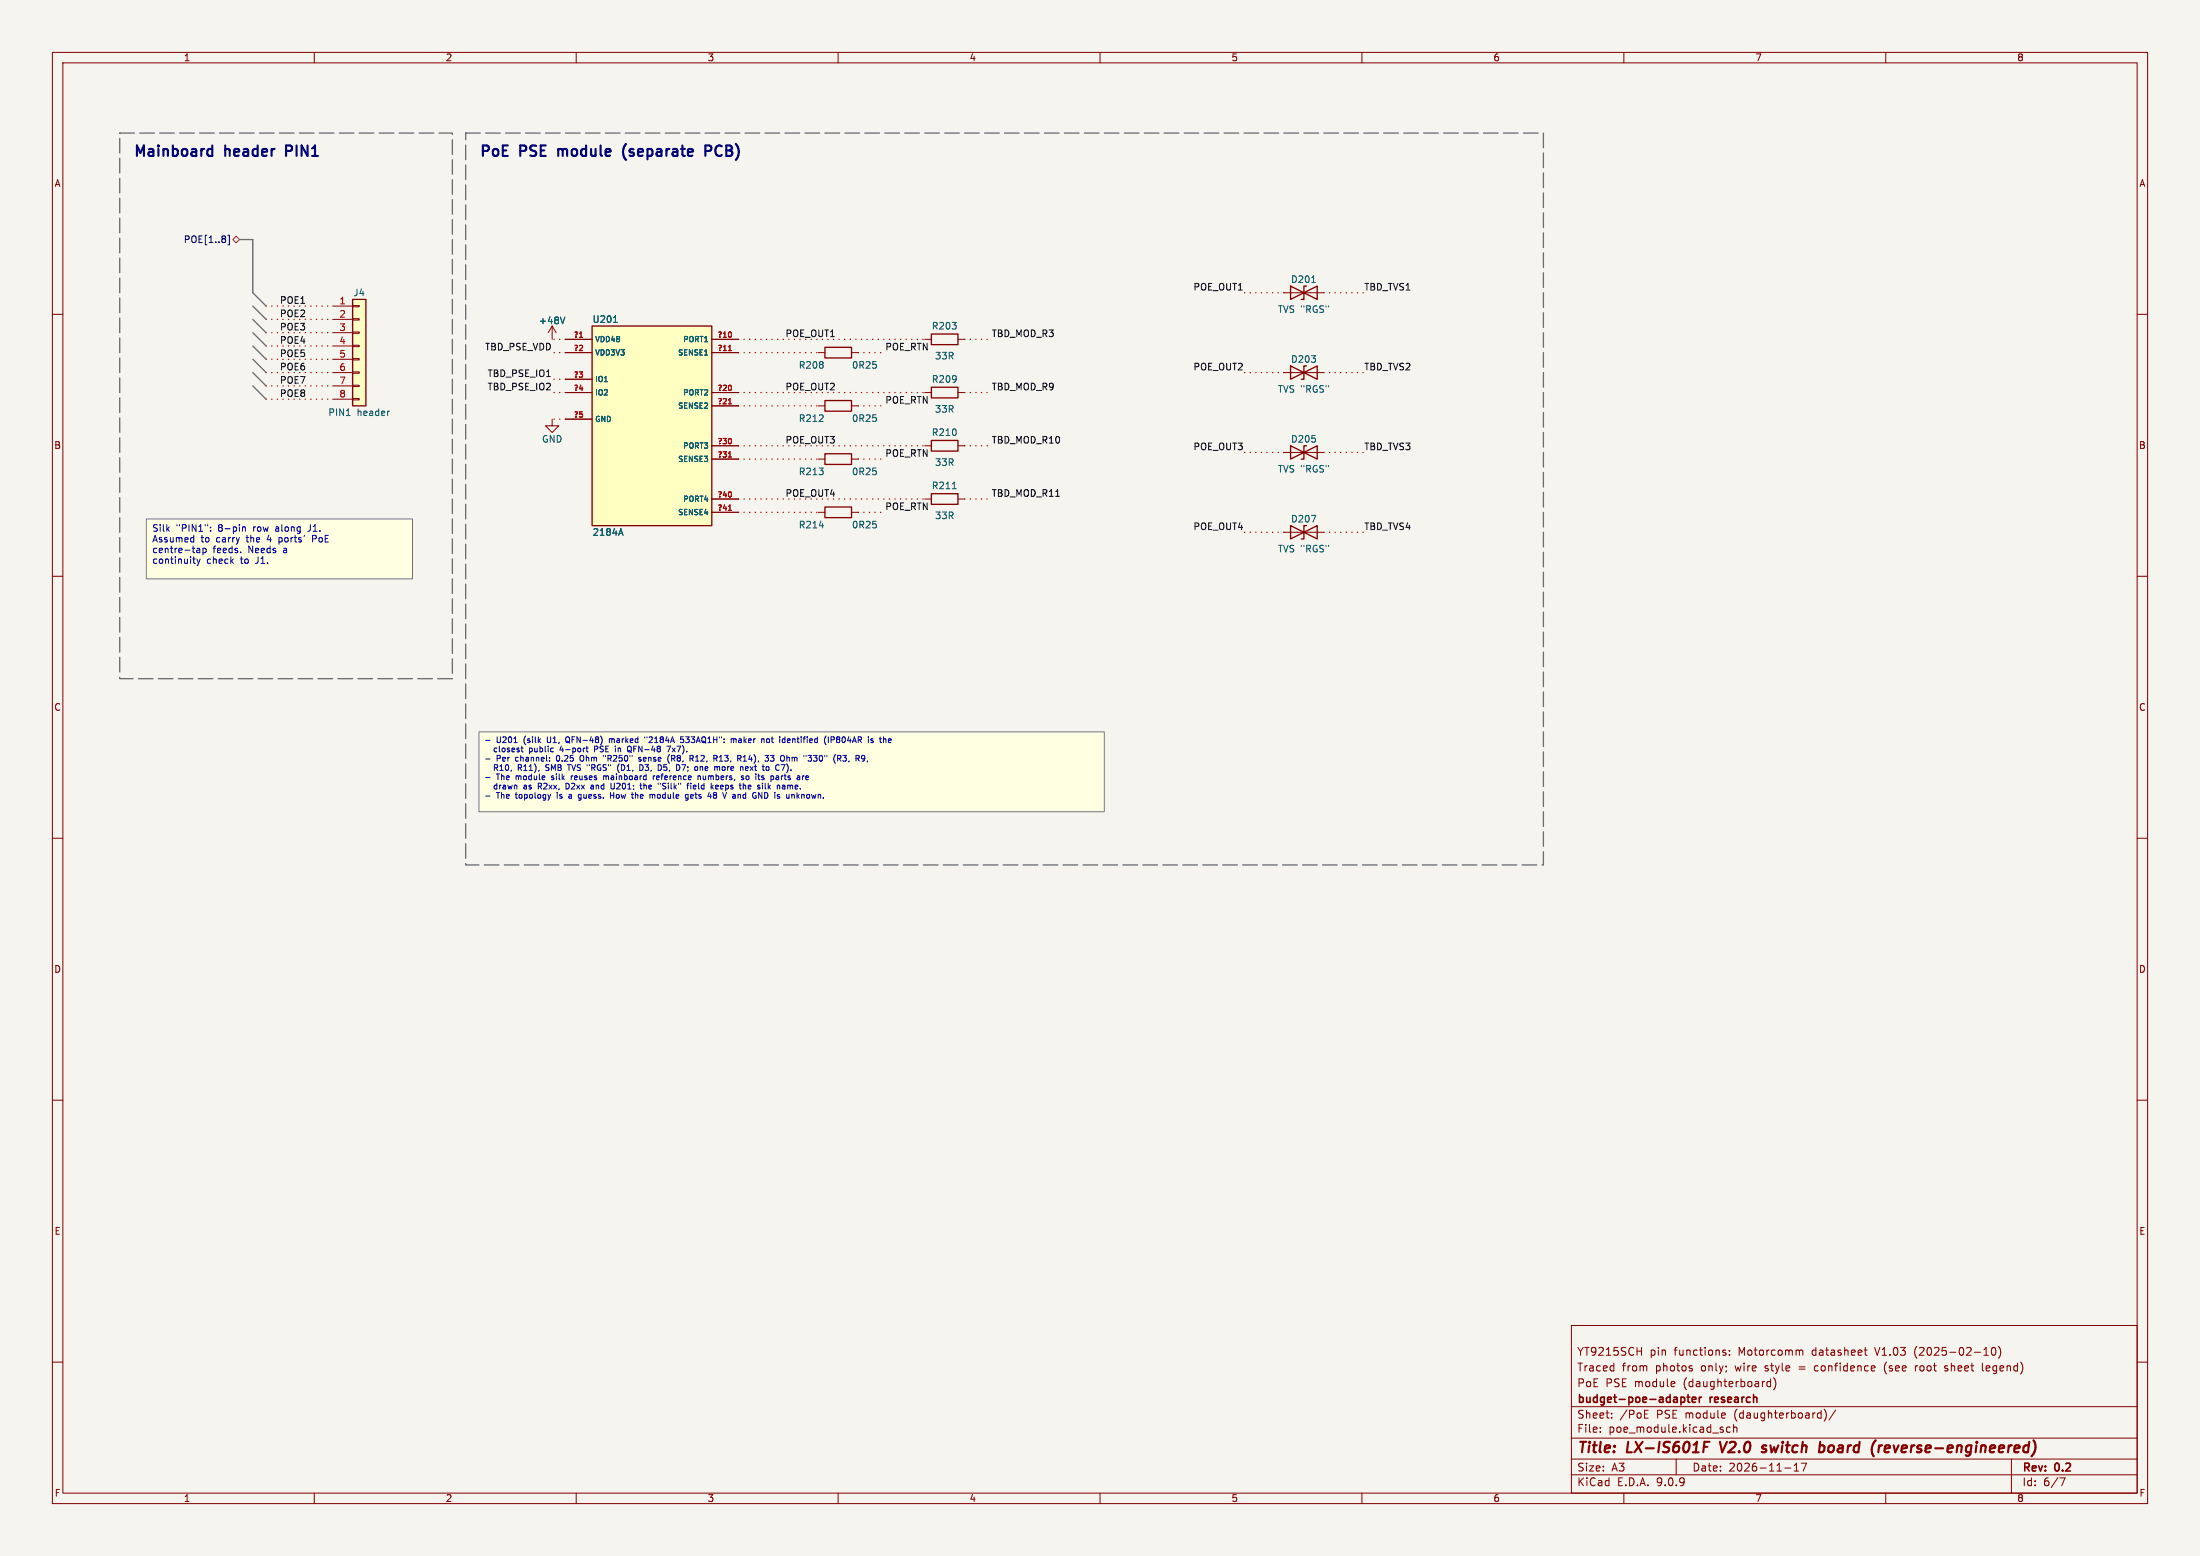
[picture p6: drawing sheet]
(kicad_sch
 (version 20230121)
 (generator eeschema)
 (paper "A3")
 (title_block (title "LX-IS601F V2.0 switch board (reverse-engineered)") (date "2026-11-17") (rev "0.2") (company "budget-poe-adapter research") (comment 1 "PoE PSE module (daughterboard)") (comment 2 "Traced from photos only; wire style = confidence (see root sheet legend)") (comment 3 "YT9215SCH pin functions: Motorcomm datasheet V1.03 (2025-02-10)"))
 (lib_symbols
  (symbol "Connector_Generic:Conn_01x08" (pin_names (offset 1.016) hide) (in_bom yes) (on_board yes) (property "Reference" "J" (at 0 10.16 0) (effects (font (size 1.27 1.27)))) (property "Value" "Conn_01x08" (at 0 -12.7 0) (effects (font (size 1.27 1.27)))) (property "Footprint" "" (at 0 0 0) (effects (font (size 1.27 1.27)) hide)) (property "Datasheet" "~" (at 0 0 0) (effects (font (size 1.27 1.27)) hide)) (property "ki_keywords" "connector" (at 0 0 0) (effects (font (size 1.27 1.27)) hide)) (property "ki_description" "Generic connector, single row, 01x08, script generated (kicad-library-utils/schlib/autogen/connector/)" (at 0 0 0) (effects (font (size 1.27 1.27)) hide)) (property "ki_fp_filters" "Connector*:*_1x??_*" (at 0 0 0) (effects (font (size 1.27 1.27)) hide)) (symbol "Conn_01x08_1_1" (rectangle (start -1.27 -10.033) (end 0 -10.287) (stroke (width 0.1524) (type default)) (fill (type none))) (rectangle (start -1.27 -7.493) (end 0 -7.747) (stroke (width 0.1524) (type default)) (fill (type none))) (rectangle (start -1.27 -4.953) (end 0 -5.207) (stroke (width 0.1524) (type default)) (fill (type none))) (rectangle (start -1.27 -2.413) (end 0 -2.667) (stroke (width 0.1524) (type default)) (fill (type none))) (rectangle (start -1.27 0.127) (end 0 -0.127) (stroke (width 0.1524) (type default)) (fill (type none))) (rectangle (start -1.27 2.667) (end 0 2.413) (stroke (width 0.1524) (type default)) (fill (type none))) (rectangle (start -1.27 5.207) (end 0 4.953) (stroke (width 0.1524) (type default)) (fill (type none))) (rectangle (start -1.27 7.747) (end 0 7.493) (stroke (width 0.1524) (type default)) (fill (type none))) (rectangle (start -1.27 8.89) (end 1.27 -11.43) (stroke (width 0.254) (type default)) (fill (type background))) (pin passive line (at -5.08 7.62 0) (length 3.81) (name "Pin_1" (effects (font (size 1.27 1.27)))) (number "1" (effects (font (size 1.27 1.27))))) (pin passive line (at -5.08 5.08 0) (length 3.81) (name "Pin_2" (effects (font (size 1.27 1.27)))) (number "2" (effects (font (size 1.27 1.27))))) (pin passive line (at -5.08 2.54 0) (length 3.81) (name "Pin_3" (effects (font (size 1.27 1.27)))) (number "3" (effects (font (size 1.27 1.27))))) (pin passive line (at -5.08 0 0) (length 3.81) (name "Pin_4" (effects (font (size 1.27 1.27)))) (number "4" (effects (font (size 1.27 1.27))))) (pin passive line (at -5.08 -2.54 0) (length 3.81) (name "Pin_5" (effects (font (size 1.27 1.27)))) (number "5" (effects (font (size 1.27 1.27))))) (pin passive line (at -5.08 -5.08 0) (length 3.81) (name "Pin_6" (effects (font (size 1.27 1.27)))) (number "6" (effects (font (size 1.27 1.27))))) (pin passive line (at -5.08 -7.62 0) (length 3.81) (name "Pin_7" (effects (font (size 1.27 1.27)))) (number "7" (effects (font (size 1.27 1.27))))) (pin passive line (at -5.08 -10.16 0) (length 3.81) (name "Pin_8" (effects (font (size 1.27 1.27)))) (number "8" (effects (font (size 1.27 1.27)))))))
  (symbol "lxr:PSE_2184A" (in_bom yes) (on_board yes) (property "Reference" "U" (at 0 0 0) (effects (font (size 1.27 1.27)))) (property "Value" "2184A" (at 0 0 0) (effects (font (size 1.27 1.27)))) (property "Footprint" "" (at 0 0 0) (effects (font (size 1.27 1.27)) hide)) (property "Datasheet" "" (at 0 0 0) (effects (font (size 1.27 1.27)) hide)) (property "Note" "Unidentified 4-port PSE (QFN-48, marking 2184A 533AQ1H). Functional pins only." (at 0 0 0) (effects (font (size 1.27 1.27)) hide)) (symbol "PSE_2184A_1_1" (rectangle (start -11.43 19.05) (end 11.43 -19.05) (stroke (width 0.254) (type default)) (fill (type background))) (pin power_in line (at -16.51 16.51 0) (length 5.08) (name "VDD48" (effects (font (size 1.016 1.016)))) (number "?1" (effects (font (size 1.016 1.016))))) (pin power_in line (at -16.51 13.97 0) (length 5.08) (name "VDD3V3" (effects (font (size 1.016 1.016)))) (number "?2" (effects (font (size 1.016 1.016))))) (pin bidirectional line (at -16.51 8.89 0) (length 5.08) (name "IO1" (effects (font (size 1.016 1.016)))) (number "?3" (effects (font (size 1.016 1.016))))) (pin bidirectional line (at -16.51 6.35 0) (length 5.08) (name "IO2" (effects (font (size 1.016 1.016)))) (number "?4" (effects (font (size 1.016 1.016))))) (pin power_in line (at -16.51 1.27 0) (length 5.08) (name "GND" (effects (font (size 1.016 1.016)))) (number "?5" (effects (font (size 1.016 1.016))))) (pin passive line (at 16.51 16.51 180) (length 5.08) (name "PORT1" (effects (font (size 1.016 1.016)))) (number "?10" (effects (font (size 1.016 1.016))))) (pin passive line (at 16.51 13.97 180) (length 5.08) (name "SENSE1" (effects (font (size 1.016 1.016)))) (number "?11" (effects (font (size 1.016 1.016))))) (pin passive line (at 16.51 6.35 180) (length 5.08) (name "PORT2" (effects (font (size 1.016 1.016)))) (number "?20" (effects (font (size 1.016 1.016))))) (pin passive line (at 16.51 3.81 180) (length 5.08) (name "SENSE2" (effects (font (size 1.016 1.016)))) (number "?21" (effects (font (size 1.016 1.016))))) (pin passive line (at 16.51 -3.81 180) (length 5.08) (name "PORT3" (effects (font (size 1.016 1.016)))) (number "?30" (effects (font (size 1.016 1.016))))) (pin passive line (at 16.51 -6.35 180) (length 5.08) (name "SENSE3" (effects (font (size 1.016 1.016)))) (number "?31" (effects (font (size 1.016 1.016))))) (pin passive line (at 16.51 -13.97 180) (length 5.08) (name "PORT4" (effects (font (size 1.016 1.016)))) (number "?40" (effects (font (size 1.016 1.016))))) (pin passive line (at 16.51 -16.51 180) (length 5.08) (name "SENSE4" (effects (font (size 1.016 1.016)))) (number "?41" (effects (font (size 1.016 1.016)))))))
  (symbol "power:+48V" (power) (pin_names (offset 0)) (in_bom yes) (on_board yes) (property "Reference" "#PWR" (at 0 -3.81 0) (effects (font (size 1.27 1.27)) hide)) (property "Value" "+48V" (at 0 3.556 0) (effects (font (size 1.27 1.27)))) (property "Footprint" "" (at 0 0 0) (effects (font (size 1.27 1.27)) hide)) (property "Datasheet" "" (at 0 0 0) (effects (font (size 1.27 1.27)) hide)) (property "ki_keywords" "global power" (at 0 0 0) (effects (font (size 1.27 1.27)) hide)) (property "ki_description" "Power symbol creates a global label with name \"+48V\"" (at 0 0 0) (effects (font (size 1.27 1.27)) hide)) (symbol "+48V_0_1" (polyline (pts (xy -0.762 1.27) (xy 0 2.54)) (stroke (width 0) (type default)) (fill (type none))) (polyline (pts (xy 0 0) (xy 0 2.54)) (stroke (width 0) (type default)) (fill (type none))) (polyline (pts (xy 0 2.54) (xy 0.762 1.27)) (stroke (width 0) (type default)) (fill (type none)))) (symbol "+48V_1_1" (pin power_in line (at 0 0 90) (length 0) hide (name "+48V" (effects (font (size 1.27 1.27)))) (number "1" (effects (font (size 1.27 1.27)))))))
  (symbol "power:GND" (power) (pin_names (offset 0)) (in_bom yes) (on_board yes) (property "Reference" "#PWR" (at 0 -6.35 0) (effects (font (size 1.27 1.27)) hide)) (property "Value" "GND" (at 0 -3.81 0) (effects (font (size 1.27 1.27)))) (property "Footprint" "" (at 0 0 0) (effects (font (size 1.27 1.27)) hide)) (property "Datasheet" "" (at 0 0 0) (effects (font (size 1.27 1.27)) hide)) (property "ki_keywords" "global power" (at 0 0 0) (effects (font (size 1.27 1.27)) hide)) (property "ki_description" "Power symbol creates a global label with name \"GND\" , ground" (at 0 0 0) (effects (font (size 1.27 1.27)) hide)) (symbol "GND_0_1" (polyline (pts (xy 0 0) (xy 0 -1.27) (xy 1.27 -1.27) (xy 0 -2.54) (xy -1.27 -1.27) (xy 0 -1.27)) (stroke (width 0) (type default)) (fill (type none)))) (symbol "GND_1_1" (pin power_in line (at 0 0 270) (length 0) hide (name "GND" (effects (font (size 1.27 1.27)))) (number "1" (effects (font (size 1.27 1.27)))))))
  (symbol "Device:R" (pin_numbers hide) (pin_names (offset 0)) (in_bom yes) (on_board yes) (property "Reference" "R" (at 2.032 0 90) (effects (font (size 1.27 1.27)))) (property "Value" "R" (at 0 0 90) (effects (font (size 1.27 1.27)))) (property "Footprint" "" (at -1.778 0 90) (effects (font (size 1.27 1.27)) hide)) (property "Datasheet" "~" (at 0 0 0) (effects (font (size 1.27 1.27)) hide)) (property "ki_keywords" "R res resistor" (at 0 0 0) (effects (font (size 1.27 1.27)) hide)) (property "ki_description" "Resistor" (at 0 0 0) (effects (font (size 1.27 1.27)) hide)) (property "ki_fp_filters" "R_*" (at 0 0 0) (effects (font (size 1.27 1.27)) hide)) (symbol "R_0_1" (rectangle (start -1.016 -2.54) (end 1.016 2.54) (stroke (width 0.254) (type default)) (fill (type none)))) (symbol "R_1_1" (pin passive line (at 0 3.81 270) (length 1.27) (name "~" (effects (font (size 1.27 1.27)))) (number "1" (effects (font (size 1.27 1.27))))) (pin passive line (at 0 -3.81 90) (length 1.27) (name "~" (effects (font (size 1.27 1.27)))) (number "2" (effects (font (size 1.27 1.27)))))))
  (symbol "Device:D_TVS" (pin_numbers hide) (pin_names (offset 1.016) hide) (in_bom yes) (on_board yes) (property "Reference" "D" (at 0 2.54 0) (effects (font (size 1.27 1.27)))) (property "Value" "D_TVS" (at 0 -2.54 0) (effects (font (size 1.27 1.27)))) (property "Footprint" "" (at 0 0 0) (effects (font (size 1.27 1.27)) hide)) (property "Datasheet" "~" (at 0 0 0) (effects (font (size 1.27 1.27)) hide)) (property "ki_keywords" "diode TVS thyrector" (at 0 0 0) (effects (font (size 1.27 1.27)) hide)) (property "ki_description" "Bidirectional transient-voltage-suppression diode" (at 0 0 0) (effects (font (size 1.27 1.27)) hide)) (property "ki_fp_filters" "TO-???* *_Diode_* *SingleDiode* D_*" (at 0 0 0) (effects (font (size 1.27 1.27)) hide)) (symbol "D_TVS_0_1" (polyline (pts (xy 1.27 0) (xy -1.27 0)) (stroke (width 0) (type default)) (fill (type none))) (polyline (pts (xy 0.508 1.27) (xy 0 1.27) (xy 0 -1.27) (xy -0.508 -1.27)) (stroke (width 0.254) (type default)) (fill (type none))) (polyline (pts (xy -2.54 1.27) (xy -2.54 -1.27) (xy 2.54 1.27) (xy 2.54 -1.27) (xy -2.54 1.27)) (stroke (width 0.254) (type default)) (fill (type none)))) (symbol "D_TVS_1_1" (pin passive line (at -3.81 0 0) (length 2.54) (name "A1" (effects (font (size 1.27 1.27)))) (number "1" (effects (font (size 1.27 1.27))))) (pin passive line (at 3.81 0 180) (length 2.54) (name "A2" (effects (font (size 1.27 1.27)))) (number "2" (effects (font (size 1.27 1.27))))))))
 (bus (pts (xy 45.72 45.72) (xy 48.26 45.72)) (stroke (width 0.254) (type solid) (color 110 110 110 1)))
 (bus (pts (xy 48.26 45.72) (xy 48.26 73.66)) (stroke (width 0.254) (type solid) (color 110 110 110 1)))
 (wire (pts (xy 50.8 58.42) (xy 63.5 58.42)) (stroke (width 0.254) (type dot) (color 200 0 0 1)))
 (wire (pts (xy 50.8 60.96) (xy 63.5 60.96)) (stroke (width 0.254) (type dot) (color 200 0 0 1)))
 (wire (pts (xy 50.8 63.5) (xy 63.5 63.5)) (stroke (width 0.254) (type dot) (color 200 0 0 1)))
 (wire (pts (xy 50.8 66.04) (xy 63.5 66.04)) (stroke (width 0.254) (type dot) (color 200 0 0 1)))
 (wire (pts (xy 50.8 68.58) (xy 63.5 68.58)) (stroke (width 0.254) (type dot) (color 200 0 0 1)))
 (wire (pts (xy 50.8 71.12) (xy 63.5 71.12)) (stroke (width 0.254) (type dot) (color 200 0 0 1)))
 (wire (pts (xy 50.8 73.66) (xy 63.5 73.66)) (stroke (width 0.254) (type dot) (color 200 0 0 1)))
 (wire (pts (xy 50.8 76.2) (xy 63.5 76.2)) (stroke (width 0.254) (type dot) (color 200 0 0 1)))
 (wire (pts (xy 107.95 64.77) (xy 105.41 64.77)) (stroke (width 0.254) (type dot) (color 200 0 0 1)))
 (wire (pts (xy 107.95 67.31) (xy 105.41 67.31)) (stroke (width 0.254) (type dot) (color 200 0 0 1)))
 (wire (pts (xy 107.95 72.39) (xy 105.41 72.39)) (stroke (width 0.254) (type dot) (color 200 0 0 1)))
 (wire (pts (xy 107.95 74.93) (xy 105.41 74.93)) (stroke (width 0.254) (type dot) (color 200 0 0 1)))
 (wire (pts (xy 107.95 80.01) (xy 105.41 80.01)) (stroke (width 0.254) (type dot) (color 200 0 0 1)))
 (wire (pts (xy 140.97 64.77) (xy 176.53 64.77)) (stroke (width 0.254) (type dot) (color 200 0 0 1)))
 (wire (pts (xy 184.15 64.77) (xy 189.23 64.77)) (stroke (width 0.254) (type dot) (color 200 0 0 1)))
 (wire (pts (xy 140.97 67.31) (xy 156.21 67.31)) (stroke (width 0.254) (type dot) (color 200 0 0 1)))
 (wire (pts (xy 163.83 67.31) (xy 168.91 67.31)) (stroke (width 0.254) (type dot) (color 200 0 0 1)))
 (wire (pts (xy 245.11 55.88) (xy 237.49 55.88)) (stroke (width 0.254) (type dot) (color 200 0 0 1)))
 (wire (pts (xy 252.73 55.88) (xy 260.35 55.88)) (stroke (width 0.254) (type dot) (color 200 0 0 1)))
 (wire (pts (xy 140.97 74.93) (xy 176.53 74.93)) (stroke (width 0.254) (type dot) (color 200 0 0 1)))
 (wire (pts (xy 184.15 74.93) (xy 189.23 74.93)) (stroke (width 0.254) (type dot) (color 200 0 0 1)))
 (wire (pts (xy 140.97 77.47) (xy 156.21 77.47)) (stroke (width 0.254) (type dot) (color 200 0 0 1)))
 (wire (pts (xy 163.83 77.47) (xy 168.91 77.47)) (stroke (width 0.254) (type dot) (color 200 0 0 1)))
 (wire (pts (xy 245.11 71.12) (xy 237.49 71.12)) (stroke (width 0.254) (type dot) (color 200 0 0 1)))
 (wire (pts (xy 252.73 71.12) (xy 260.35 71.12)) (stroke (width 0.254) (type dot) (color 200 0 0 1)))
 (wire (pts (xy 140.97 85.09) (xy 176.53 85.09)) (stroke (width 0.254) (type dot) (color 200 0 0 1)))
 (wire (pts (xy 184.15 85.09) (xy 189.23 85.09)) (stroke (width 0.254) (type dot) (color 200 0 0 1)))
 (wire (pts (xy 140.97 87.63) (xy 156.21 87.63)) (stroke (width 0.254) (type dot) (color 200 0 0 1)))
 (wire (pts (xy 163.83 87.63) (xy 168.91 87.63)) (stroke (width 0.254) (type dot) (color 200 0 0 1)))
 (wire (pts (xy 245.11 86.36) (xy 237.49 86.36)) (stroke (width 0.254) (type dot) (color 200 0 0 1)))
 (wire (pts (xy 252.73 86.36) (xy 260.35 86.36)) (stroke (width 0.254) (type dot) (color 200 0 0 1)))
 (wire (pts (xy 140.97 95.25) (xy 176.53 95.25)) (stroke (width 0.254) (type dot) (color 200 0 0 1)))
 (wire (pts (xy 184.15 95.25) (xy 189.23 95.25)) (stroke (width 0.254) (type dot) (color 200 0 0 1)))
 (wire (pts (xy 140.97 97.79) (xy 156.21 97.79)) (stroke (width 0.254) (type dot) (color 200 0 0 1)))
 (wire (pts (xy 163.83 97.79) (xy 168.91 97.79)) (stroke (width 0.254) (type dot) (color 200 0 0 1)))
 (wire (pts (xy 245.11 101.6) (xy 237.49 101.6)) (stroke (width 0.254) (type dot) (color 200 0 0 1)))
 (wire (pts (xy 252.73 101.6) (xy 260.35 101.6)) (stroke (width 0.254) (type dot) (color 200 0 0 1)))
 (rectangle (start 22.86 25.4) (end 86.36 129.54) (stroke (width 0.254) (type dash) (color 110 110 110 1)) (fill (type none)))
 (text "Mainboard header PIN1" (at 25.4 27.94 0) (effects (font (size 2 2) bold (color 0 0 132 1)) (justify left top)))
 (hierarchical_label "POE[1..8]" (shape bidirectional) (at 45.72 45.72 180) (fields_autoplaced) (effects (font (size 1.27 1.27)) (justify right)))
 (bus_entry (at 48.26 55.88) (size 2.54 2.54) (stroke (width 0.254) (type solid) (color 110 110 110 1)))
 (label "POE1" (at 53.34 58.42 0) (fields_autoplaced) (effects (font (size 1.27 1.27)) (justify left bottom)))
 (bus_entry (at 48.26 58.42) (size 2.54 2.54) (stroke (width 0.254) (type solid) (color 110 110 110 1)))
 (label "POE2" (at 53.34 60.96 0) (fields_autoplaced) (effects (font (size 1.27 1.27)) (justify left bottom)))
 (bus_entry (at 48.26 60.96) (size 2.54 2.54) (stroke (width 0.254) (type solid) (color 110 110 110 1)))
 (label "POE3" (at 53.34 63.5 0) (fields_autoplaced) (effects (font (size 1.27 1.27)) (justify left bottom)))
 (bus_entry (at 48.26 63.5) (size 2.54 2.54) (stroke (width 0.254) (type solid) (color 110 110 110 1)))
 (label "POE4" (at 53.34 66.04 0) (fields_autoplaced) (effects (font (size 1.27 1.27)) (justify left bottom)))
 (bus_entry (at 48.26 66.04) (size 2.54 2.54) (stroke (width 0.254) (type solid) (color 110 110 110 1)))
 (label "POE5" (at 53.34 68.58 0) (fields_autoplaced) (effects (font (size 1.27 1.27)) (justify left bottom)))
 (bus_entry (at 48.26 68.58) (size 2.54 2.54) (stroke (width 0.254) (type solid) (color 110 110 110 1)))
 (label "POE6" (at 53.34 71.12 0) (fields_autoplaced) (effects (font (size 1.27 1.27)) (justify left bottom)))
 (bus_entry (at 48.26 71.12) (size 2.54 2.54) (stroke (width 0.254) (type solid) (color 110 110 110 1)))
 (label "POE7" (at 53.34 73.66 0) (fields_autoplaced) (effects (font (size 1.27 1.27)) (justify left bottom)))
 (bus_entry (at 48.26 73.66) (size 2.54 2.54) (stroke (width 0.254) (type solid) (color 110 110 110 1)))
 (label "POE8" (at 53.34 76.2 0) (fields_autoplaced) (effects (font (size 1.27 1.27)) (justify left bottom)))
 (text_box "Silk \"PIN1\": 8-pin row along J1.\nAssumed to carry the 4 ports' PoE\ncentre-tap feeds. Needs a\ncontinuity check to J1." (at 27.94 99.06 0) (size 50.8 11.43) (stroke (width 0.1524) (type solid) (color 120 120 120 1)) (fill (type color) (color 255 255 225 1)) (effects (font (size 1.27 1.27)) (justify left top)))
 (rectangle (start 88.9 25.4) (end 294.64 165.1) (stroke (width 0.254) (type dash) (color 110 110 110 1)) (fill (type none)))
 (text "PoE PSE module (separate PCB)" (at 91.44 27.94 0) (effects (font (size 2 2) bold (color 0 0 132 1)) (justify left top)))
 (label "TBD_PSE_VDD" (at 105.41 67.31 180) (fields_autoplaced) (effects (font (size 1.27 1.27)) (justify right bottom)))
 (label "TBD_PSE_IO1" (at 105.41 72.39 180) (fields_autoplaced) (effects (font (size 1.27 1.27)) (justify right bottom)))
 (label "TBD_PSE_IO2" (at 105.41 74.93 180) (fields_autoplaced) (effects (font (size 1.27 1.27)) (justify right bottom)))
 (label "POE_OUT1" (at 149.86 64.77 0) (fields_autoplaced) (effects (font (size 1.27 1.27)) (justify left bottom)))
 (label "TBD_MOD_R3" (at 189.23 64.77 0) (fields_autoplaced) (effects (font (size 1.27 1.27)) (justify left bottom)))
 (label "POE_RTN" (at 168.91 67.31 0) (fields_autoplaced) (effects (font (size 1.27 1.27)) (justify left bottom)))
 (label "POE_OUT1" (at 237.49 55.88 180) (fields_autoplaced) (effects (font (size 1.27 1.27)) (justify right bottom)))
 (label "TBD_TVS1" (at 260.35 55.88 0) (fields_autoplaced) (effects (font (size 1.27 1.27)) (justify left bottom)))
 (label "POE_OUT2" (at 149.86 74.93 0) (fields_autoplaced) (effects (font (size 1.27 1.27)) (justify left bottom)))
 (label "TBD_MOD_R9" (at 189.23 74.93 0) (fields_autoplaced) (effects (font (size 1.27 1.27)) (justify left bottom)))
 (label "POE_RTN" (at 168.91 77.47 0) (fields_autoplaced) (effects (font (size 1.27 1.27)) (justify left bottom)))
 (label "POE_OUT2" (at 237.49 71.12 180) (fields_autoplaced) (effects (font (size 1.27 1.27)) (justify right bottom)))
 (label "TBD_TVS2" (at 260.35 71.12 0) (fields_autoplaced) (effects (font (size 1.27 1.27)) (justify left bottom)))
 (label "POE_OUT3" (at 149.86 85.09 0) (fields_autoplaced) (effects (font (size 1.27 1.27)) (justify left bottom)))
 (label "TBD_MOD_R10" (at 189.23 85.09 0) (fields_autoplaced) (effects (font (size 1.27 1.27)) (justify left bottom)))
 (label "POE_RTN" (at 168.91 87.63 0) (fields_autoplaced) (effects (font (size 1.27 1.27)) (justify left bottom)))
 (label "POE_OUT3" (at 237.49 86.36 180) (fields_autoplaced) (effects (font (size 1.27 1.27)) (justify right bottom)))
 (label "TBD_TVS3" (at 260.35 86.36 0) (fields_autoplaced) (effects (font (size 1.27 1.27)) (justify left bottom)))
 (label "POE_OUT4" (at 149.86 95.25 0) (fields_autoplaced) (effects (font (size 1.27 1.27)) (justify left bottom)))
 (label "TBD_MOD_R11" (at 189.23 95.25 0) (fields_autoplaced) (effects (font (size 1.27 1.27)) (justify left bottom)))
 (label "POE_RTN" (at 168.91 97.79 0) (fields_autoplaced) (effects (font (size 1.27 1.27)) (justify left bottom)))
 (label "POE_OUT4" (at 237.49 101.6 180) (fields_autoplaced) (effects (font (size 1.27 1.27)) (justify right bottom)))
 (label "TBD_TVS4" (at 260.35 101.6 0) (fields_autoplaced) (effects (font (size 1.27 1.27)) (justify left bottom)))
 (text_box "- U201 (silk U1, QFN-48) marked \"2184A 533AQ1H\": maker not identified (IP804AR is the\n  closest public 4-port PSE in QFN-48 7x7).\n- Per channel: 0.25 Ohm \"R250\" sense (R8, R12, R13, R14), 33 Ohm \"330\" (R3, R9,\n  R10, R11), SMB TVS \"RGS\" (D1, D3, D5, D7; one more next to C7).\n- The module silk reuses mainboard reference numbers, so its parts are\n  drawn as R2xx, D2xx and U201; the \"Silk\" field keeps the silk name.\n- The topology is a guess. How the module gets 48 V and GND is unknown." (at 91.44 139.7 0) (size 119.38 15.24) (stroke (width 0.1524) (type solid) (color 120 120 120 1)) (fill (type color) (color 255 255 225 1)) (effects (font (size 1.1 1.1)) (justify left top)))
 (symbol (lib_id "Connector_Generic:Conn_01x08") (at 68.58 66.04 0) (unit 1) (in_bom yes) (on_board yes) (dnp no) (property "Reference" "J4" (at 68.58 55.88 0) (effects (font (size 1.27 1.27)))) (property "Value" "PIN1 header" (at 68.58 78.74 0) (effects (font (size 1.27 1.27)))) (property "Footprint" "" (at 68.58 66.04 0) (effects (font (size 1.27 1.27)) hide)) (property "Datasheet" "" (at 68.58 66.04 0) (effects (font (size 1.27 1.27)) hide)) (property "Silk" "PIN1" (at 68.58 66.04 0) (effects (font (size 1.27 1.27)) hide)) (pin "1") (pin "2") (pin "3") (pin "4") (pin "5") (pin "6") (pin "7") (pin "8"))
 (symbol (lib_id "lxr:PSE_2184A") (at 124.46 81.28 0) (unit 1) (in_bom yes) (on_board yes) (dnp no) (property "Reference" "U201" (at 113.03 60.96 0) (effects (font (size 1.27 1.27)) (justify left))) (property "Value" "2184A" (at 113.03 101.6 0) (effects (font (size 1.27 1.27)) (justify left))) (property "Footprint" "" (at 124.46 81.28 0) (effects (font (size 1.27 1.27)) hide)) (property "Datasheet" "" (at 124.46 81.28 0) (effects (font (size 1.27 1.27)) hide)) (property "Silk" "U1 (module)" (at 124.46 81.28 0) (effects (font (size 1.27 1.27)) hide)) (pin "?1") (pin "?10") (pin "?11") (pin "?2") (pin "?20") (pin "?21") (pin "?3") (pin "?30") (pin "?31") (pin "?4") (pin "?40") (pin "?41") (pin "?5"))
 (symbol (lib_id "power:+48V") (at 105.41 64.77 0) (unit 1) (in_bom no) (on_board yes) (dnp no) (property "Reference" "#PWR001" (at 105.41 64.77 0) (effects (font (size 1.27 1.27)) hide)) (property "Value" "+48V" (at 105.41 61.214 0) (effects (font (size 1.27 1.27)))) (property "Footprint" "" (at 105.41 64.77 0) (effects (font (size 1.27 1.27)) hide)) (property "Datasheet" "" (at 105.41 64.77 0) (effects (font (size 1.27 1.27)) hide)) (pin "1"))
 (symbol (lib_id "power:GND") (at 105.41 80.01 0) (unit 1) (in_bom no) (on_board yes) (dnp no) (property "Reference" "#PWR002" (at 105.41 80.01 0) (effects (font (size 1.27 1.27)) hide)) (property "Value" "GND" (at 105.41 83.82 0) (effects (font (size 1.27 1.27)))) (property "Footprint" "" (at 105.41 80.01 0) (effects (font (size 1.27 1.27)) hide)) (property "Datasheet" "" (at 105.41 80.01 0) (effects (font (size 1.27 1.27)) hide)) (pin "1"))
 (symbol (lib_id "Device:R") (at 180.34 64.77 90) (unit 1) (in_bom yes) (on_board yes) (dnp no) (property "Reference" "R203" (at 180.34 62.23 90) (effects (font (size 1.27 1.27)))) (property "Value" "33R" (at 180.34 67.945 90) (effects (font (size 1.27 1.27)))) (property "Footprint" "" (at 180.34 64.77 0) (effects (font (size 1.27 1.27)) hide)) (property "Datasheet" "" (at 180.34 64.77 0) (effects (font (size 1.27 1.27)) hide)) (property "Silk" "R3 (module)" (at 180.34 64.77 0) (effects (font (size 1.27 1.27)) hide)) (pin "1") (pin "2"))
 (symbol (lib_id "Device:R") (at 160.02 67.31 90) (unit 1) (in_bom yes) (on_board yes) (dnp no) (property "Reference" "R208" (at 154.94 69.71 90) (effects (font (size 1.27 1.27)))) (property "Value" "0R25" (at 165.1 69.71 90) (effects (font (size 1.27 1.27)))) (property "Footprint" "" (at 160.02 67.31 0) (effects (font (size 1.27 1.27)) hide)) (property "Datasheet" "" (at 160.02 67.31 0) (effects (font (size 1.27 1.27)) hide)) (property "Silk" "R8 (module)" (at 160.02 67.31 0) (effects (font (size 1.27 1.27)) hide)) (pin "1") (pin "2"))
 (symbol (lib_id "Device:D_TVS") (at 248.92 55.88 0) (unit 1) (in_bom yes) (on_board yes) (dnp no) (property "Reference" "D201" (at 248.92 53.34 0) (effects (font (size 1.27 1.27)))) (property "Value" "TVS \"RGS\"" (at 248.92 59.055 0) (effects (font (size 1.27 1.27)))) (property "Footprint" "" (at 248.92 55.88 0) (effects (font (size 1.27 1.27)) hide)) (property "Datasheet" "" (at 248.92 55.88 0) (effects (font (size 1.27 1.27)) hide)) (property "Silk" "D1 (module)" (at 248.92 55.88 0) (effects (font (size 1.27 1.27)) hide)) (pin "1") (pin "2"))
 (symbol (lib_id "Device:R") (at 180.34 74.93 90) (unit 1) (in_bom yes) (on_board yes) (dnp no) (property "Reference" "R209" (at 180.34 72.39 90) (effects (font (size 1.27 1.27)))) (property "Value" "33R" (at 180.34 78.105 90) (effects (font (size 1.27 1.27)))) (property "Footprint" "" (at 180.34 74.93 0) (effects (font (size 1.27 1.27)) hide)) (property "Datasheet" "" (at 180.34 74.93 0) (effects (font (size 1.27 1.27)) hide)) (property "Silk" "R9 (module)" (at 180.34 74.93 0) (effects (font (size 1.27 1.27)) hide)) (pin "1") (pin "2"))
 (symbol (lib_id "Device:R") (at 160.02 77.47 90) (unit 1) (in_bom yes) (on_board yes) (dnp no) (property "Reference" "R212" (at 154.94 79.87 90) (effects (font (size 1.27 1.27)))) (property "Value" "0R25" (at 165.1 79.87 90) (effects (font (size 1.27 1.27)))) (property "Footprint" "" (at 160.02 77.47 0) (effects (font (size 1.27 1.27)) hide)) (property "Datasheet" "" (at 160.02 77.47 0) (effects (font (size 1.27 1.27)) hide)) (property "Silk" "R12 (module)" (at 160.02 77.47 0) (effects (font (size 1.27 1.27)) hide)) (pin "1") (pin "2"))
 (symbol (lib_id "Device:D_TVS") (at 248.92 71.12 0) (unit 1) (in_bom yes) (on_board yes) (dnp no) (property "Reference" "D203" (at 248.92 68.58 0) (effects (font (size 1.27 1.27)))) (property "Value" "TVS \"RGS\"" (at 248.92 74.295 0) (effects (font (size 1.27 1.27)))) (property "Footprint" "" (at 248.92 71.12 0) (effects (font (size 1.27 1.27)) hide)) (property "Datasheet" "" (at 248.92 71.12 0) (effects (font (size 1.27 1.27)) hide)) (property "Silk" "D3 (module)" (at 248.92 71.12 0) (effects (font (size 1.27 1.27)) hide)) (pin "1") (pin "2"))
 (symbol (lib_id "Device:R") (at 180.34 85.09 90) (unit 1) (in_bom yes) (on_board yes) (dnp no) (property "Reference" "R210" (at 180.34 82.55 90) (effects (font (size 1.27 1.27)))) (property "Value" "33R" (at 180.34 88.265 90) (effects (font (size 1.27 1.27)))) (property "Footprint" "" (at 180.34 85.09 0) (effects (font (size 1.27 1.27)) hide)) (property "Datasheet" "" (at 180.34 85.09 0) (effects (font (size 1.27 1.27)) hide)) (property "Silk" "R10 (module)" (at 180.34 85.09 0) (effects (font (size 1.27 1.27)) hide)) (pin "1") (pin "2"))
 (symbol (lib_id "Device:R") (at 160.02 87.63 90) (unit 1) (in_bom yes) (on_board yes) (dnp no) (property "Reference" "R213" (at 154.94 90.03 90) (effects (font (size 1.27 1.27)))) (property "Value" "0R25" (at 165.1 90.03 90) (effects (font (size 1.27 1.27)))) (property "Footprint" "" (at 160.02 87.63 0) (effects (font (size 1.27 1.27)) hide)) (property "Datasheet" "" (at 160.02 87.63 0) (effects (font (size 1.27 1.27)) hide)) (property "Silk" "R13 (module)" (at 160.02 87.63 0) (effects (font (size 1.27 1.27)) hide)) (pin "1") (pin "2"))
 (symbol (lib_id "Device:D_TVS") (at 248.92 86.36 0) (unit 1) (in_bom yes) (on_board yes) (dnp no) (property "Reference" "D205" (at 248.92 83.82 0) (effects (font (size 1.27 1.27)))) (property "Value" "TVS \"RGS\"" (at 248.92 89.535 0) (effects (font (size 1.27 1.27)))) (property "Footprint" "" (at 248.92 86.36 0) (effects (font (size 1.27 1.27)) hide)) (property "Datasheet" "" (at 248.92 86.36 0) (effects (font (size 1.27 1.27)) hide)) (property "Silk" "D5 (module)" (at 248.92 86.36 0) (effects (font (size 1.27 1.27)) hide)) (pin "1") (pin "2"))
 (symbol (lib_id "Device:R") (at 180.34 95.25 90) (unit 1) (in_bom yes) (on_board yes) (dnp no) (property "Reference" "R211" (at 180.34 92.71 90) (effects (font (size 1.27 1.27)))) (property "Value" "33R" (at 180.34 98.425 90) (effects (font (size 1.27 1.27)))) (property "Footprint" "" (at 180.34 95.25 0) (effects (font (size 1.27 1.27)) hide)) (property "Datasheet" "" (at 180.34 95.25 0) (effects (font (size 1.27 1.27)) hide)) (property "Silk" "R11 (module)" (at 180.34 95.25 0) (effects (font (size 1.27 1.27)) hide)) (pin "1") (pin "2"))
 (symbol (lib_id "Device:R") (at 160.02 97.79 90) (unit 1) (in_bom yes) (on_board yes) (dnp no) (property "Reference" "R214" (at 154.94 100.19 90) (effects (font (size 1.27 1.27)))) (property "Value" "0R25" (at 165.1 100.19 90) (effects (font (size 1.27 1.27)))) (property "Footprint" "" (at 160.02 97.79 0) (effects (font (size 1.27 1.27)) hide)) (property "Datasheet" "" (at 160.02 97.79 0) (effects (font (size 1.27 1.27)) hide)) (property "Silk" "R14 (module)" (at 160.02 97.79 0) (effects (font (size 1.27 1.27)) hide)) (pin "1") (pin "2"))
 (symbol (lib_id "Device:D_TVS") (at 248.92 101.6 0) (unit 1) (in_bom yes) (on_board yes) (dnp no) (property "Reference" "D207" (at 248.92 99.06 0) (effects (font (size 1.27 1.27)))) (property "Value" "TVS \"RGS\"" (at 248.92 104.775 0) (effects (font (size 1.27 1.27)))) (property "Footprint" "" (at 248.92 101.6 0) (effects (font (size 1.27 1.27)) hide)) (property "Datasheet" "" (at 248.92 101.6 0) (effects (font (size 1.27 1.27)) hide)) (property "Silk" "D7 (module)" (at 248.92 101.6 0) (effects (font (size 1.27 1.27)) hide)) (pin "1") (pin "2")))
